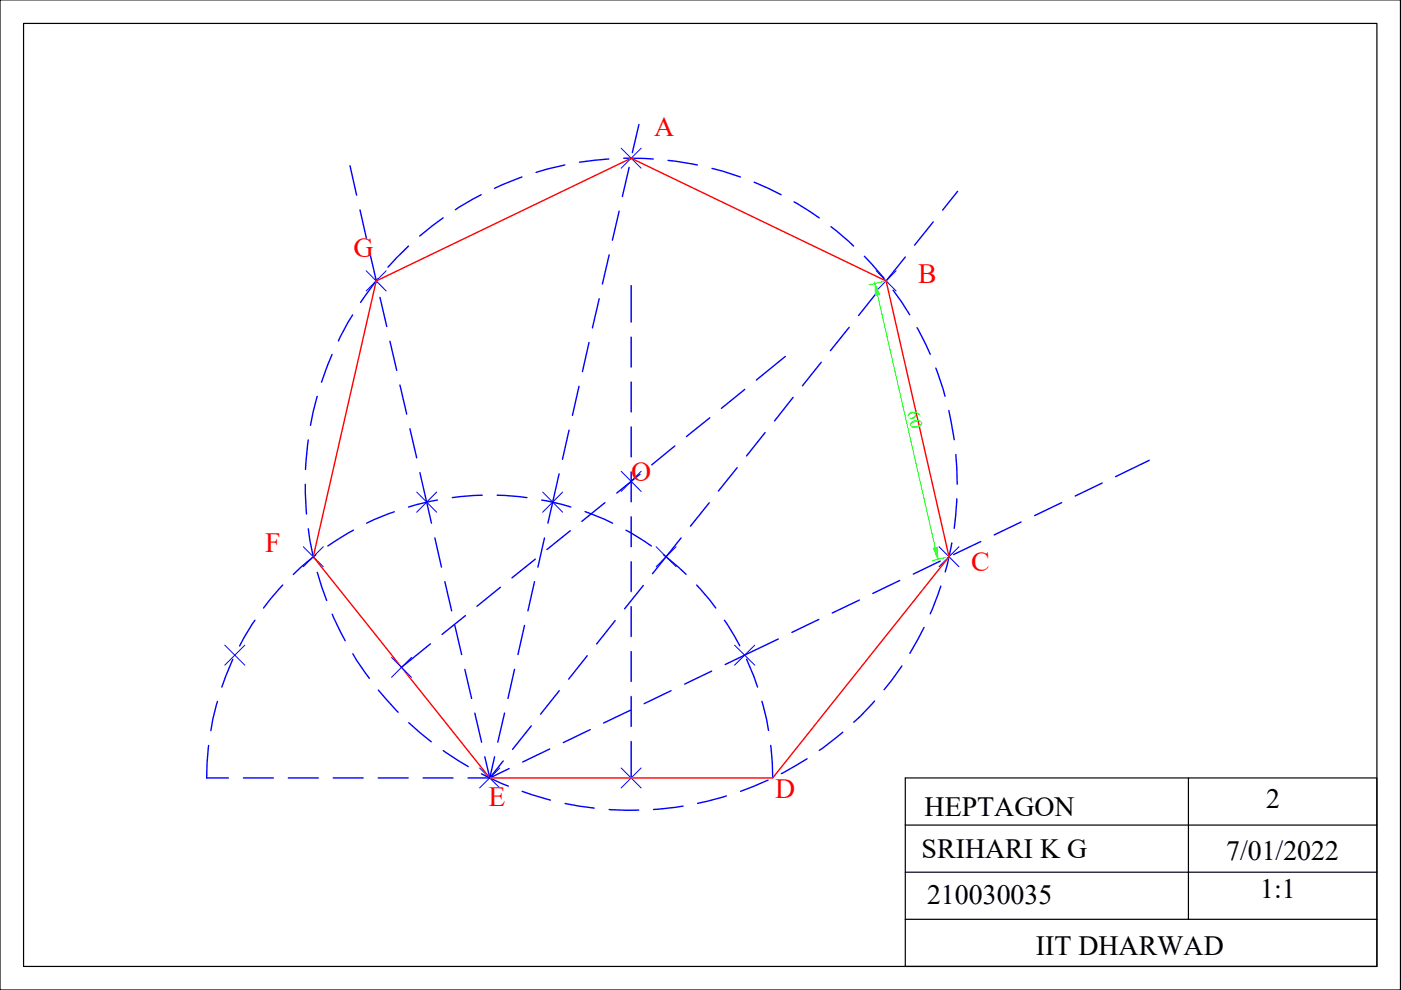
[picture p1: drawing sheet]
<svg xmlns="http://www.w3.org/2000/svg" width="297mm" height="210mm" viewBox="0 0 297 210" stroke-linecap="round" stroke-linejoin="round" font-family="sans-serif">
<!-- layer: 0 -->
<path d="M0 0h296.9v209.9h-296.9zM5 5h286.9v199.9h-286.9zM191.9 164.9h100v40h-100zM191.9 174.9h100M252 164.9v30M191.9 184.9h100M191.9 194.9h100" fill="none" stroke="#000" stroke-width=".25"/>
<!-- layer: Hidden -->
<g fill="none" stroke="#00f" stroke-width=".3">
<path d="M74.2 35.2l1.4 6.2M110.7 37.5l-5.8 2.4M119.8 35l-6.1 1.5M129.1 33.7l-6.2 .7M132.2 33.5l6.3 .2M133.4 35.5l-1.4 6.2M135.5 26.4l-1.4 6M141.6 34l6.3 1M151 35.7l6 1.8M159.9 38.6l5.7 2.7M76.3 44.5l1.4 6.2M78.4 53.8l1.5 6.2"/>
<path d="M80.2 59.1l-3.7 5M86.6 52.2l-4.3 4.5M93.9 46.2l-4.9 3.9M102 41.3l-5.4 3.2M129.2 54l-1.5 6.2M131.3 44.8l-1.5 6.1M168.4 42.8l5.3 3.4M176.2 48.1l4.8 4.1M183.3 54.3l4.2 4.7M191.9 54.5l-3.9 5M197.9 47l-4 5M203 40.6l-3.1 3.9"/>
<path d="M70.4 75.2l-2.2 5.8M74.8 66.8l-3 5.5M80.6 63l1.4 6.2M82.7 72.4l1.4 6.1M124.9 72.6l-1.4 6.2M127 63.3l-1.4 6.2M133.8 60.6v7.7M133.8 71.5v6.3M166.5 75.6l-6.1 5M174.1 76.8l-4 5M180 69.4l-3.9 5M186 61.9l-4 5"/>
<path d="M189.4 61.5l3.5 5.2M194.4 69.5l2.8 5.6M198.4 78l2 6M65.4 93.3l-.6 6.2M67.3 84l-1.5 6.2M84.8 81.6l1.4 6.2M86.9 90.9l1.4 6.2M120.6 91.2l-1.3 6.2M122.8 81.9l-1.4 6.2M133.8 81v6.3M133.8 90.5v6.4M143.1 94.5l-4.9 4.1"/>
<path d="M150.5 88.6l-5 4M156.3 99.2l-4 4.9M157.9 82.6l-4.9 4M162.2 91.7l-3.9 5M168.1 84.3l-3.9 5M201.2 87.1l1.1 6.1M202.6 96.4l.3 6.3M243.7 97.6l-7.2 3.5M64.7 102.7l.3 6.3M65.4 112.1l.3 2.5 .8 3.7M67 117.6l-3.3 2.8-1.5 1.4M74.9 112.4l-5.4 3.4"/>
<path d="M83.6 108.5l-5.9 2.4M89 100.2l2.5 10.7M92.2 114.1l1.4 6.1M92.8 106l-6.2 1.5M102.2 105l-6.3 .5M105.4 105l6.3 .5M113.5 118.5l-5 4M114.9 106l6.1 1.5M115.4 114.1l-1.4 6.1M118.5 100.5l-2.3 10.4M120.9 112.5l-4.9 4M124 108.5l5.9 2.4"/>
<path d="M128.3 106.6l-4.9 3.9M132.7 112.4l5.4 3.4M133.8 100v6.4M133.8 109.6v6.3M133.8 119.1v6.3M135.7 100.6l-4.9 3.9M140.7 117.6l4.8 4.2M144.4 114.1l-6.1 7.5M150.4 106.6l-4 5M199.3 119l-5.7 2.7M201.8 115.1l-1.4 6.2M202.9 105.8l-.6 6.2"/>
<path d="M207.9 114.8l-5.7 2.8M216.5 110.7l-5.7 2.7M225.1 106.6l-5.7 2.7M233.7 102.4l-5.7 2.8M49.4 139.8l-2.4 5.9M54.1 131.5l-2.2 3.5-1.1 2M59.9 124.1l-4 4.8M67.3 121.3l2 6M70.4 130.2l2.8 5.7M74.8 138.6l3.5 5.2M91.3 136.5l-6.2 5M94.3 123.3l1.5 6.2"/>
<path d="M96.4 132.6l1.5 6.2M98.7 130.5l-5 4M106.1 124.5l-5 4M111.2 132.6l-1.4 6.2M113.3 123.3l-1.4 6.2M124.5 139l-3.9 5M130.4 131.6l-3.9 4.9M133.8 128.6v6.4M133.8 138.1v6.4M136.4 124.1l-4 5M147.7 124.1l4.1 4.8M153.6 131.5l3.2 5.4"/>
<path d="M158.3 139.8l1.6 3.6 .7 2.3M165 135.5l-11.2 5.4M173.6 131.3l-5.7 2.8M182.2 127.2l-5.8 2.8M190.8 123.1l-5.8 2.7M195.9 133l-3 5.5M199.5 124.3l-2.3 5.8M44.2 158l-.3 3.8-.1 3.1h4.6M46.1 148.7l-1 3.8-.4 2.4M80.2 146.3l4.2 4.7M86.7 153.2l4.7 4.1M94 159.1l5.3 3.4"/>
<path d="M98.6 141.9l1.4 6.2M100.7 151.2l1.4 6.2M107 151.2l-1.5 6.2M109.1 141.9l-1.4 6.2M112.6 153.9l-3.9 5M116.5 158.8l-5.7 2.8M118.6 146.4l-4 5M125.1 154.7l-5.7 2.8M133.7 150.6l-5.7 2.7M133.8 147.7v6.3M133.8 157.2v7.7M142.3 146.4l-5.7 2.8"/>
<path d="M150.9 142.3l-5.7 2.7M161.5 148.7l1 3.8 .4 2.4M163.4 158l.3 3.8 .1 3.1M178.7 155.3l-5 3.8M185.4 148.6l-3 3.3-1.4 1.2M191.2 141.2l-3.7 5M51.6 164.9h6.4M61.1 164.9h6.4M70.7 164.9h6.3M80.2 164.9h6.3M89.7 164.9h6.4M99.2 164.9h4.6"/>
<path d="M102.1 164.1l5.7 2.6M102.8 160.5l1 4.4M104.9 160.5l-1.1 4.4M106.7 161.3l-2.9 3.6M107.9 163l-4.1 1.9M110.7 167.8l6 1.8M119.8 170.4l6.2 .9M129.2 171.6l6.2 .2M144.8 170.9l-6.2 .7M154 168.8l-6.1 1.5M162.9 165.4l-5.9 2.4M171.1 160.9l-5.4 3.1"/>
</g>
<g fill="none" stroke="#00f" stroke-width=".21">
<path d="M131.7 31.4l4.2 4.3M135.9 31.4l-4.2 4.3M77.6 57.4l4.3 4.3M81.9 57.4l-4.3 4.3M185.8 57.4l4.2 4.3M190 57.4l-4.2 4.3M131.7 99.9l4.2 4.3M135.9 99.9l-4.2 4.3M64.3 115.9l4.2 4.3M68.5 115.9l-4.2 4.3M88.3 104.3l4.3 4.3M92.6 104.3l-4.3 4.3"/>
<path d="M115.1 104.3l4.2 4.3M119.3 104.3l-4.2 4.3M139.1 115.9l4.2 4.3M143.3 115.9l-4.2 4.3M199.1 115.9l4.2 4.3M203.3 115.9l-4.2 4.3M47.7 136.8l4.2 4.2M51.9 136.8l-4.2 4.2M83 139.4l4.2 4.2M87.2 139.4l-4.2 4.2M155.7 136.8l4.3 4.2M160 136.8l-4.3 4.2"/>
<path d="M101.7 162.8l4.3 4.3M106 162.8l-4.3 4.3M131.7 162.8l4.2 4.3M135.9 162.8l-4.2 4.3"/>
</g>
<!-- layer: Thick -->
<path d="M79.8 59.6l54-26.1 54.1 26.1 13.3 58.4-37.4 46.9h-60l-37.4-46.9z" fill="none" stroke="#f00" stroke-width=".3"/>
<!-- layer: Dimension -->
<path d="M187.3 59.7l-3 .7M186.1 62.5l12.2 53.6M200.6 118.2l-2.9 .7" fill="none" stroke="#0f0" stroke-width=".21"/>
<g fill="#0f0" stroke="#0f0" stroke-width=".21">
<path d="M197.9 116.3l.8-.3 .1 2.6z"/>
<path d="M185.5 60.1l1 2.4-.9 .1z"/>
</g>
<g font-size="5.9" fill="#f00">
<text x="138.7" y="28.8">A</text>
<text x="75" y="54.5">G</text>
<text x="194.6" y="60.1">B</text>
<text x="133.8" y="102.1">O</text>
<text x="56.2" y="117.1">F</text>
<text x="205.9" y="121.1">C</text>
<text x="103.6" y="170.9">E</text>
<text x="164.4" y="169.3">D</text>
</g>
<g font-size="5.9">
<text x="196" y="173">HEPTAGON</text>
<text x="268.4" y="171.3">2</text>
<text x="195.4" y="181.8">SRIHARI K G</text>
<text x="260" y="182.4">7/01/2022</text>
<text x="196.6" y="191.6">210030035</text>
<text x="267.2" y="190.3">1:1</text>
<text x="219.6" y="202.6">IIT DHARWAD</text>
</g>
<text font-size="3.7" fill="#0f0" x="192.4" y="87.4" transform="rotate(77 192.4 87.4)">60</text>
</svg>
